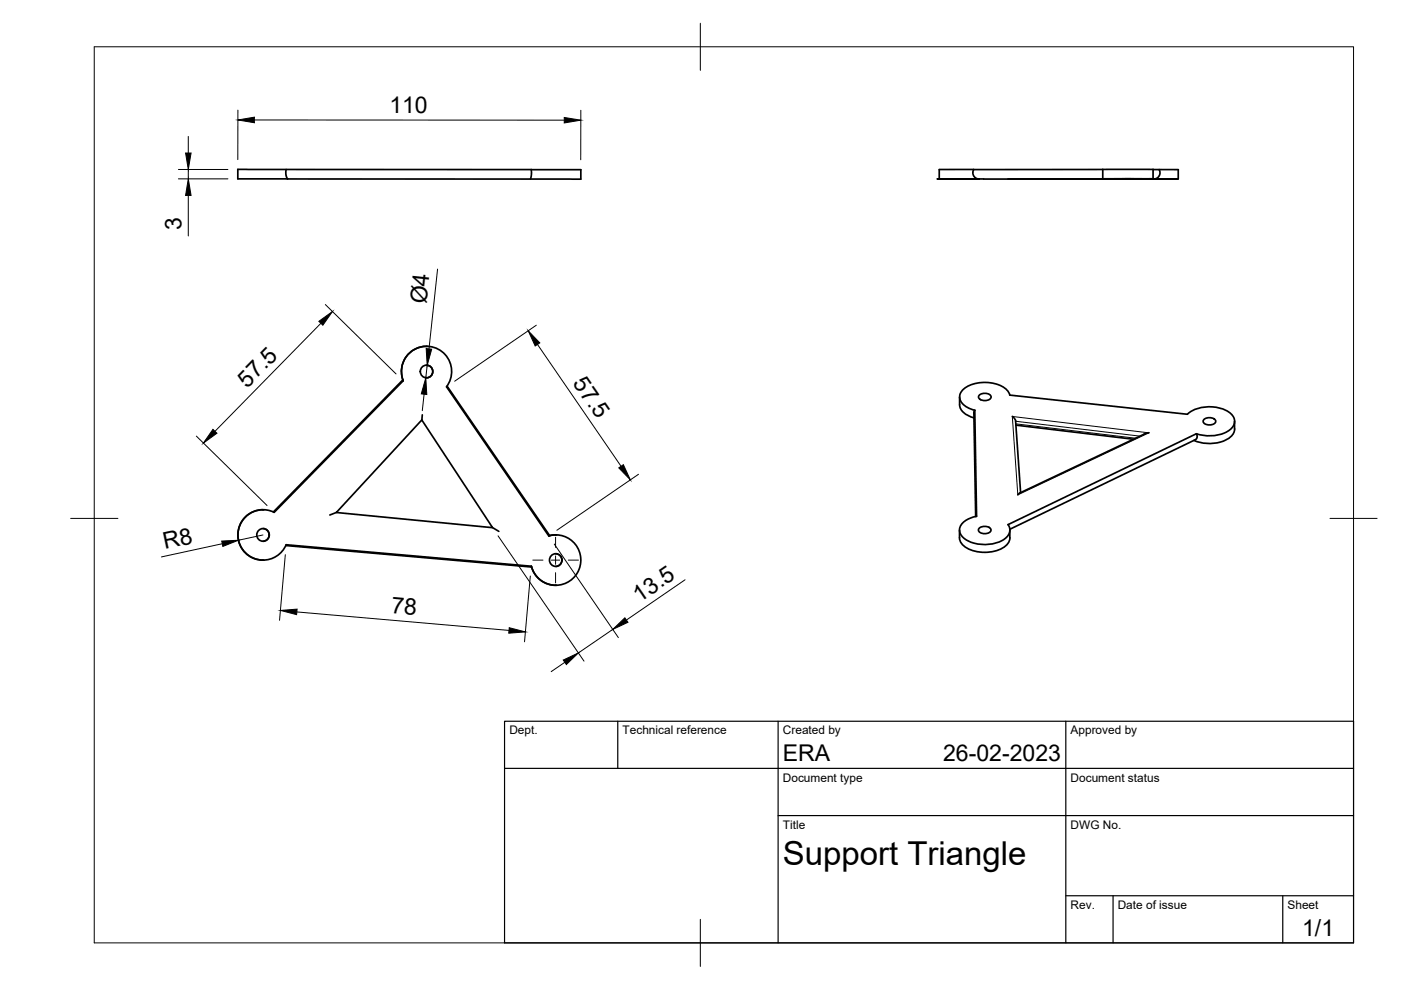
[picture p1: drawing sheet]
<svg xmlns="http://www.w3.org/2000/svg" width="297mm" height="210mm" viewBox="0 0 297 210" stroke-linecap="round" stroke-linejoin="round" font-family="sans-serif">
<!-- layer: Visible -->
<g fill="none" stroke="#000" stroke-width=".36">
<path d="M50.4 35.9l72.7 .1v2l-72.7-.1zM60.7 35.9l-.1 1.3 .4 .7M112.6 36l.1 1.1-.2 .9M203.1 37.9h2.7zM206.4 36l-.1 .7a1.27 1.27 0 0 0 1.2 1.2h-8.4l50.7 .1-5.2-.1M206.5 35.9h-7.4v2M213.7 37.9l24.7 .1M233.8 35.9h10.7M233.8 35.9l-27.4 .1M233.8 35.9v2M235 37.9h-1.2h10.7h-4.4M237.8 37.9h2.7z"/>
<path d="M238.4 37.9h.1M243.1 38h2.7zM244.5 37.9v-1.9h1.2a1.33 1.33 0 0 1-1.1 2M245.8 36h4v2M90.4 73.4a5.3 5.3 0 0 0-5 7.2M90.4 77.4a1.34 1.34 0 0 1 1.4 1.4 1.34 1.34 0 0 1-1.4 1.3M85.5 80.7l-.1-.1-27.4 28M85.5 80.7l-27.4 27.9M85.5 80.7a5.3 5.3 0 0 1 5.7-7.2 5.3 5.3 0 0 1 3.5 8.5l21.7 31.6h.1l-21.7-31.7M89.4 89l15 22.9-33.1-3.2zM89.5 88l-.1 1M203.5 84.2a3.5 3.5 0 0 0 3 4.4"/>
<path d="M206.7 87l-.2 .5 .4 22M206.7 87l.4 22.5M206.7 87a3.9 3.9 0 0 1-3.2-2.5 2.74 2.74 0 0 1 2.1-2.8 7.8 7.8 0 0 1 7.9 1l.6 1.1 37.7 4a7.7 7.7 0 0 1 9.2-.1 2.18 2.18 0 0 1-.7 3.7 8.4 8.4 0 0 1-6.6 .6M207.6 83.9a1.66 1.66 0 0 1 2.5 .3 1.55 1.55 0 0 1-2.6 0zM214.6 88.3l.5 .5 .2 .5M215.3 89.3l1.1 15.1M215.4 90.1l24.9 3M242.6 92l-26.4 12.5-.4 .4M243.6 91.7l-1 .3M253.7 92l.1 .6-.3 .6-39.4 19M253.7 92l-40 19.2M255.2 89a1.66 1.66 0 0 1 2.6 .3 1.55 1.55 0 0 1-2.7 0z"/>
<path d="M261.7 89.3v1.7M261.8 91a3.3 3.3 0 0 1-3 2.7 8.7 8.7 0 0 1-5.7-.3M55.8 108.1a5.3 5.3 0 0 0-5.4 5.3 5.3 5.3 0 0 0 5.4 5.4M55.8 112.1a1.34 1.34 0 0 1 1.3 1.3 1.34 1.34 0 0 1-1.3 1.4M58.1 108.6a5.3 5.3 0 0 0-7.2 2.5 5.3 5.3 0 0 0 2.7 7.2 5.3 5.3 0 0 0 7.1-2.8M60.6 115.7l52.1 4.5M60.7 115.5l51.9 4.6M71.3 108.7l-1.4 .5M104.4 111.9l1.4 .8M116.4 113.6a5.3 5.3 0 0 1 6.6 3.7 5.3 5.3 0 0 1-3.8 6.6 5.3 5.3 0 0 1-6.5-3.9M117.8 113.4l-1.2 .2M117.8 117.4a1.34 1.34 0 0 1 1.3 1.3 1.34 1.34 0 0 1-1.3 1.4"/>
<path d="M203.4 112.4a3.4 3.4 0 0 0 2.7 4.3 7.9 7.9 0 0 0 7.3-1.1l.6-1 .1-.6M207.1 109.5a4.1 4.1 0 0 0-3.7 2.7 2.98 2.98 0 0 0 2.4 2.7 7.8 7.8 0 0 0 7.8-1.1 1.95 1.95 0 0 0 .1-2.6M207.5 112.1a1.66 1.66 0 0 1 2.6 .3 1.55 1.55 0 0 1-2.7 0zM214.1 112.4v1.6M112.6 120.1l.1 .1M112.7 120.2a5.3 5.3 0 0 0 5.1 3.9"/>
<circle cx="90.4" cy="78.8" r="1.33"/>
<circle cx="55.8" cy="113.4" r="1.33"/>
<circle cx="117.8" cy="118.7" r="1.33"/>
</g>
<g fill="#000">
<circle cx="239.1" cy="38" r=".18"/>
<circle cx="90.4" cy="73.4" r=".18"/>
<circle cx="55.8" cy="118.8" r=".18"/>
<circle cx="55.8" cy="108.1" r=".18"/>
<circle cx="117.8" cy="113.4" r=".18"/>
<circle cx="117.8" cy="124.1" r=".18"/>
</g>
<!-- layer: Visible Narrow -->
<path d="M214.6 88.3l29 3.5-27.8 13.1zM215.3 89.3l26.4 3.2M215.4 89.9l25.4 3" fill="none" stroke="#000" stroke-width=".21"/>
<!-- layer: TITLEBLOCK -->
<path d="M107 152.9h180v47h-180zM131 152.9v10M165 152.9v47M226 152.9v47M107 162.9h180M165 172.9h122M226 189.9h61M236 189.9v10M272 189.9v10" fill="none" stroke="#000" stroke-width=".25"/>
<!-- layer: BORDER -->
<path d="M20 9.9h267v190h-267zM148.5 4.9v10M15 109.9h10M282 109.9h10M148.5 194.9v10" fill="none" stroke="#000" stroke-width=".21"/>
<!-- layer: FD_Dimensions -->
<g fill="none" stroke="#000" stroke-width=".21">
<path d="M37.8 35.9h10.5M37.8 37.9h10.5M39.9 28.9v3.5M39.9 35.9v2M50.4 23.3v10.5M53.9 25.4l65.7 .1M123.1 23.4v10.5M39.9 41.4v8.6M92.8 57.1l-1.8 16.9M68 68.6l-22.4 22.9M69 64.6l15 14.7M90.6 77.5l-.3 2.6"/>
<path d="M113.7 69l-17.3 11.8M114 73l17.7 25.9M41.6 92.5l15 14.7M89.9 83.6l-.4 3.5M47.1 115.3l-12.9 2.8M55.8 113.4l-5.3 1.1M60.5 117.6l-1.2 13.9M105.6 113.6l18.2 26.6M117.5 115.4l13.6 19.8M135.4 100.6l-17.3 11.8M62.9 129.7l45 4M112.4 122.1l-1.2 14"/>
<path d="M129.9 133.4l-7.3 5M145.2 122.9l-12.4 8.6M119.7 140.4l-2.8 2"/>
</g>
<g fill="#000" stroke="#000" stroke-width=".21">
<path d="M39.3 32.4h1.2l-.6 3.5zM50.4 25.4l3.5-.6v1.2zM119.6 24.9l3.5 .6-3.5 .6zM39.9 37.9l.6 3.5h-1.2zM67.6 68.1l2.9-2-2 2.9zM90.4 73.9l1.1 .1-.9 3.5zM112 70.1l2.4 2.6-.9 .7zM45.1 91l.9 .9-2.9 2.1zM90.3 80.1l.2 3.5-1.2-.1zM131.2 99.2l1-.7 1.4 3.2zM47 114.7l3.5-.2-3.3 1.4zM59.5 129.4l3.5-.2-.1 1.1z"/>
<path d="M108 133.1l3.4 .9-3.5 .3zM119.4 139.9l3.2-1.5-2.5 2.5zM129.9 133.4l2.6-2.4 .6 .9z"/>
</g>
<!-- layer: Smart Centers -->
<path d="M113 118.8h2.1M116.9 118.8h1.8M117.8 113.9v2.2M117.8 117.9v1.7M120.5 118.8h2.1M117.8 121.4v2.2" fill="none" stroke="#000" stroke-width=".21"/>
<text font-size="7" x="166" y="183.4">Support Triangle</text>
<g font-size="4.9">
<text x="82.5" y="24">110</text>
<text x="38.5" y="48.8" transform="rotate(-90 38.5 48.8)">3</text>
<text x="90.4" y="64.5" transform="rotate(-84 90.4 64.5)">Ø4</text>
<text x="52.4" y="82.4" transform="rotate(-46 52.4 82.4)">57.5</text>
<text x="121.3" y="81.2" transform="rotate(56 121.3 81.2)">57.5</text>
<text x="34.9" y="116.4" transform="rotate(-12 34.9 116.4)">R8</text>
<text x="82.8" y="130" transform="rotate(5 82.8 130)">78</text>
<text x="135.6" y="127.8" transform="rotate(-34 135.6 127.8)">13.5</text>
<text x="166" y="161.4">ERA</text>
<text x="200" y="161.4">26-02-2023</text>
<text x="276.1" y="198.6">1/1</text>
</g>
<g font-size="2.5">
<text x="108" y="155.7">Dept.</text>
<text x="132" y="155.7">Technical reference</text>
<text x="166" y="155.7">Created by</text>
<text x="227" y="155.7">Approved by</text>
<text x="166" y="165.7">Document type</text>
<text x="227" y="165.7">Document status</text>
<text x="166" y="175.7">Title</text>
<text x="227" y="175.7">DWG No.</text>
<text x="227" y="192.7">Rev.</text>
<text x="237" y="192.7">Date of issue</text>
<text x="273" y="192.7">Sheet</text>
</g>
</svg>
